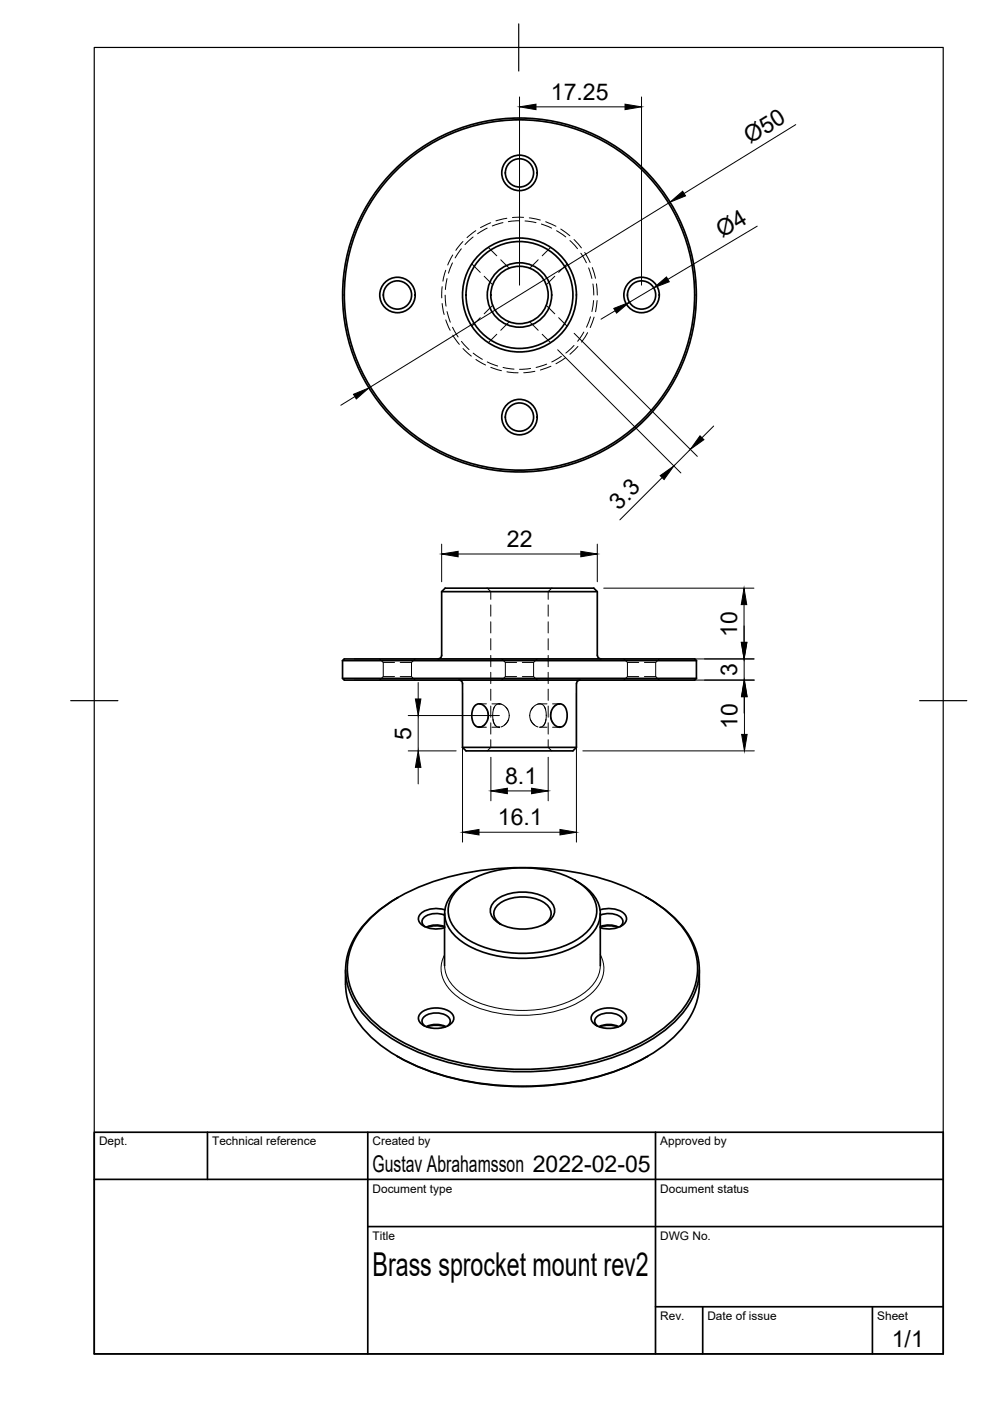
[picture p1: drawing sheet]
<svg xmlns="http://www.w3.org/2000/svg" width="210mm" height="297mm" viewBox="0 0 210 297" stroke-linecap="round" stroke-linejoin="round" font-family="sans-serif">
<!-- layer: Visible -->
<g fill="none" stroke="#000" stroke-width=".36">
<path d="M93.6 125.4h33M93.6 125.4l.8-.7h31.5l.7 .7v13.5M93.6 125.4v13.5a.75 .75 0 0 1-.7 .8M126.7 138.9a.75 .75 0 0 0 .7 .8M72.6 140.1l.4-.4h74.3l.4 .4M72.6 140.1h75.1M72.6 143.8h75.1M72.6 140.1v3.7l.4 .4h74.3l.4-.4M97.3 144.2a.75 .75 0 0 1 .8 .7v13.6M98.1 158.5h24.1M100.6 149.7l.7-.4h.7l.8 .5 .5 .8 .2 .9-.1 1.1-.6 1-.7 .5-.5 .1-.7-.2-.7-1-.1-1.8 .1-.8zM117.5 149.8l.8-.5h.7l.6 .4 .5 .7 .1 .9-.1 1.5-.4 .9-.6 .4-.6 .1-.7-.3-.6-.7-.3-.6-.1-1.5z"/>
<path d="M123 144.2a.79 .79 0 0 0-.8 .8v13.5l-.7 .7h-22.7l-.7-.7M147.7 140.1v3.7M79.2 194.1a41.4 41.4 0 0 1 20.6-9.2 60.4 60.4 0 0 1 33.3 3.3 27.1 27.1 0 0 1 12.8 10.2 13.2 13.2 0 0 1-1 15.3 30.7 30.7 0 0 1-14 9.6 60.6 60.6 0 0 1-42.4-.9 27.1 27.1 0 0 1-12.9-10.1 13.2 13.2 0 0 1 1-15.4zM84.4 190.3l-.3 .1M94.3 193.7v11M94.3 196.5l-1.1-.3-1.2-.1-1.6 .5M94.3 194a4.1 4.1 0 0 0-4.7 .9 1.19 1.19 0 0 0 .5 1.6M94.3 196.6l-1.9-.3-1.9 .3M94.3 192.9a5.4 5.4 0 0 0-5.2 .9 1.65 1.65 0 0 0 1 2.7 6.1 6.1 0 0 0 4.2 .2M97.4 188.3a20.8 20.8 0 0 1 14.2-4.3 20.3 20.3 0 0 1 12.6 4.3 6 6 0 0 1 0 9.5 20.8 20.8 0 0 1-14.2 4.3 20.3 20.3 0 0 1-12.6-4.3 6 6 0 0 1 0-9.5zM99.1 187a8.4 8.4 0 0 0-4.8 6.7 7.5 7.5 0 0 0 3.5 5.9 24.7 24.7 0 0 0 17.7 3.2 17.2 17.2 0 0 0 10.2-5 6.2 6.2 0 0 0-.9-9.1l-2.3-1.7M99.6 186.7l-.5 .3"/>
<path d="M105.2 190.8a10.2 10.2 0 0 1 11.2 0 2.67 2.67 0 0 1 0 4.5 10.2 10.2 0 0 1-11.2 0 2.67 2.67 0 0 1 0-4.5zM106.2 196a2.47 2.47 0 0 1-.3-4.4 9.1 9.1 0 0 1 9.8 0 2.47 2.47 0 0 1-.4 4.4M121.9 186.7l.6 .3M127.2 192.9a5.4 5.4 0 0 1 5.2 .9 1.65 1.65 0 0 1-.9 2.7 6.1 6.1 0 0 1-4.2 .2M127.3 193.7v11M127.3 196.6l1.9-.3 1.9 .3M127.3 194a4.1 4.1 0 0 1 4.7 .9 1.19 1.19 0 0 1-.6 1.6M127.3 196.5l1.1-.3 1.1-.1 1.6 .5M137.1 190.3a23 23 0 0 1 10 9.9 13.7 13.7 0 0 1-3.1 15.4 35.9 35.9 0 0 1-17.4 9.6 61.4 61.4 0 0 1-38.3-2.3 27.5 27.5 0 0 1-13-10.2 13.4 13.4 0 0 1 .9-15.5 25.1 25.1 0 0 1 8-6.8M73.3 205.6v3.1M73.3 208.7a15.9 15.9 0 0 0 6 11.8 42.3 42.3 0 0 0 20.6 8.9 59.5 59.5 0 0 0 35.5-4.4 25 25 0 0 0 11.3-10.1 13.4 13.4 0 0 0 1.6-6.2M89.3 214.7a5.5 5.5 0 0 1 6.4 0 1.56 1.56 0 0 1-.6 2.7 5.6 5.6 0 0 1-5.8-.4 1.45 1.45 0 0 1 0-2.3z"/>
<path d="M90.1 217.5a1.27 1.27 0 0 1-.6-1.2 1.27 1.27 0 0 1 .9-1.1 4.2 4.2 0 0 1 4.9 .7 1.18 1.18 0 0 1-.5 1.6M90.4 217.7a4.7 4.7 0 0 1 4.1 0M90.5 217.7l1.7-.3h1.1l1.1 .3M125.9 214.7a5.5 5.5 0 0 1 6.4 0 1.56 1.56 0 0 1-.6 2.7 5.6 5.6 0 0 1-5.8-.4 1.45 1.45 0 0 1 0-2.3zM126.7 217.5a1.27 1.27 0 0 1-.6-1.2 1.27 1.27 0 0 1 1-1.1 4.2 4.2 0 0 1 4.8 .7 1.18 1.18 0 0 1-.5 1.6M127 217.7a4.7 4.7 0 0 1 4.1 0M127.1 217.7l1.7-.3h1.2l1.1 .3M148.3 205.6v3.1M84.1 223.9a56.3 56.3 0 0 0 34 6.1 50 50 0 0 0 19.3-6.1"/>
<circle cx="110.1" cy="36.7" r="3.8"/>
<circle cx="110.1" cy="36.7" r="3"/>
<circle cx="84.3" cy="62.5" r="3.8"/>
<circle cx="84.3" cy="62.5" r="3"/>
<circle cx="110.1" cy="62.5" r="37.5"/>
<circle cx="110.1" cy="62.5" r="12.1"/>
<circle cx="110.1" cy="62.5" r="6.8"/>
<circle cx="110.1" cy="62.5" r="6.1"/>
<circle cx="110.1" cy="62.5" r="11.3"/>
<circle cx="110.1" cy="62.5" r="37.1"/>
<circle cx="136" cy="62.5" r="3.8"/>
<circle cx="136" cy="62.5" r="3"/>
<circle cx="110.1" cy="88.4" r="3.8"/>
<circle cx="110.1" cy="88.4" r="3"/>
</g>
<!-- layer: Hidden -->
<g fill="none" stroke="#000" stroke-width=".21">
<path d="M94.5 57.3l-.6 2.3M94.8 59.1l-.4 2.3M95.9 55.7l-.8 2.2M96 54.1l-1.1 2.1M97.8 52.8l-1.3 1.9M98.1 51.2l-1.5 1.9M100 56l1.8 1.7M100.3 50.3l-1.7 1.5M100.9 48.9l-1.9 1.5M102.7 58.6l1.8 1.8M103.3 48.4l-2 1.2M103.5 52.4l1.8 1.8"/>
<path d="M104 47.2l-2.1 1.1M106.2 55.1l1.8 1.8M106.6 47.2l-2.2 .7M107.5 46.3l-2.3 .5M110.1 46.8l-2.3 .2M111 46.1h-2.4M111.3 46.8l2.3 .4M112.2 46.2l2.4 .5M114.1 55.1l-1.8 1.8M114.8 47.5l2.2 .9M115.7 47l2.2 1M116.8 52.4l-1.8 1.8"/>
<path d="M117.6 58.6l-1.8 1.8M118 48.9l2 1.3M118.9 48.6l1.9 1.4M120.2 56l-1.8 1.7M120.8 51l1.6 1.7M121.7 50.8l1.6 1.8M123.1 53.7l1.2 2M124 53.5l1.1 2.1M124.8 56.8l.7 2.2M125.6 56.7l.7 2.3M93.7 60.8v2.4M93.7 64.4l.5 2.3"/>
<path d="M94.4 62.6l.2 2.3M94.5 67.8l.9 2.2M94.8 66.1l.7 2.2M95.9 69.4l1.2 2M96 71.1l1.4 1.9M97.8 72.4l1.6 1.7M98.2 73.9l1.7 1.6M100.3 74.9l2 1.3M100.9 76.2l2.1 1.2M101.8 67.4l-1.8 1.8M103.3 76.7l2.2 .9M104.1 77.9l2.2 .7"/>
<path d="M104.5 64.7l-1.8 1.8M105.3 70.9l-1.8 1.8M106.7 77.9l2.3 .4M107.5 78.8l2.4 .2M108 68.2l-1.8 1.8M112.3 68.2l1.8 1.8M112.5 78.1l-2.3 .2M113.4 78.7l-2.4 .3M115 70.9l1.8 1.8M115.8 64.7l1.8 1.8M115.9 77.2l-2.2 .7M116.8 77.6l-2.2 .9"/>
<path d="M118.4 67.4l1.8 1.8M119 75.6l-2 1.1M119.9 75.8l-2 1.3M121.7 73.2l-1.7 1.7M122.5 73.5l-1.7 1.6M123.8 70.4l-1.3 2M124.6 70.5l-1.3 2M125.2 67.2l-.9 2.2M125.7 60.2l.2 2.4M125.9 63.7l-.4 2.3M126 67.2l-.9 2.3M126.5 60.2l.1 2.4"/>
<path d="M126.6 63.7l-.3 2.4M80.5 139.7l.8 .7M88 139.7l-.8 .7v3.1M103.3 124.7l.8 .7v1.7M104.1 128.3v2.3M104.1 131.8v2.4M104.1 135.4v2.4M104.1 139v2.4M106.4 139.7l.7 .7M113.9 139.7l-.8 .7v3.1M116.2 128.3v2.3M116.2 131.8v2.4"/>
<path d="M116.2 135.4v2.4M116.2 139v2.4M117 124.7l-.8 .7v1.7M132.3 139.7l.7 .7M139.8 139.7l-.8 .7v3.1M81.3 140.4h2.4M81.3 143.5h2.4M81.3 140.4v3.1M81.3 143.5l-.8 .7M84.9 140.4h2.3M84.9 143.5h2.3M87.2 143.5l.8 .7"/>
<path d="M102.9 153.5l-.6 .5-.7 .2h1.5M103.1 150.1l.4 1.2-.1 1.1M103.1 149.2h-1.5l.6 .2M104.1 142.5v2.4M104.1 146.1v2.4M104.1 149.7v2.4M104.1 153.3v2.3M104.1 156.8v1.7l-.8 .7M104.3 149.2h1.5M104.5 151.6l.1 1.4 .5 .9M104.5 152.5l.2 .7 .3 .6 .9 .4h-1.6M104.8 149.8l-.2 .6-.1 1.3"/>
<path d="M105.8 149.2l1 .3 .9 1M106.3 149.3l-.6-.1-.5 .3-.6 1M107.1 140.4h2.4M107.1 143.5h2.4M107.1 140.4v3.1M107.1 143.5l-.7 .7M107.3 150l.5 .7 .2 1M107.8 152.5l-.7 1.1-.9 .5M108 151.6l-.2 1.1-.8 1M110.7 140.4h2.4M110.7 143.5h2.4M112.3 151.6l.2 1.1 .8 1"/>
<path d="M112.4 152.5l.6 .9 1.1 .7M113 150l-.5 .7-.2 1M113.1 143.5l.8 .7M114 149.3l.6-.1 .5 .3 .6 1M114.4 154.2h1.6M114.4 149.2h1.6M114.5 149.2l-1 .3-.9 1M115.4 149.8l.3 .6 .1 1.3M115.8 152.5l-.2 .7-.3 .6-.9 .4M115.8 151.6l-.1 1.4-.5 .9M116.2 142.5v2.4M116.2 146.1v2.4"/>
<path d="M116.2 149.7v2.4M116.2 153.3v2.3M116.2 156.8v1.7l.8 .7M116.8 151v1.1l.4 1.2M117.2 149.2h1.5l-.8 .3-.5 .4M118.1 154l.6 .2h-1.5M133 140.4h2.4M133 143.5h2.4M133 140.4v3.1M133 143.5l-.7 .7M136.6 140.4h2.4M136.6 143.5h2.4"/>
<path d="M139 143.5l.8 .7"/>
</g>
<g fill="#000" stroke="#000" stroke-width=".21">
<circle cx="105.8" cy="149.2" r=".08"/>
<circle cx="105.8" cy="154.2" r=".08"/>
<circle cx="118.7" cy="154.2" r=".08"/>
<circle cx="118.7" cy="149.2" r=".08"/>
</g>
<!-- layer: Visible Narrow -->
<path d="M94.3 202.4a6.5 6.5 0 0 0 1.9 8.2 22.1 22.1 0 0 0 14.6 4.7 23.6 23.6 0 0 0 13.6-3.9 7.2 7.2 0 0 0 3.3-8l-.4-1M94.3 204.7a7.7 7.7 0 0 0 4.2 6.4 25.5 25.5 0 0 0 24.5 0 8.1 8.1 0 0 0 4.3-6.4" fill="none" stroke="#000" stroke-width=".21"/>
<!-- layer: Border -->
<path d="M20 10.1h180v276.9h-180zM110 5.1v10M15 148.6h10M195 148.6h10" fill="none" stroke="#000" stroke-width=".25"/>
<!-- layer: TitleBlock -->
<path d="M20 240.1h180v46.9h-180zM20 250h180M44 240.1v9.9M78 240.1v46.9M139 240.1v46.9M78 260.1h122M139 277.1h61M149 277.1v9.9M185 277.1v9.9" fill="none" stroke="#000" stroke-width=".36"/>
<!-- layer: Dimensions -->
<g fill="none" stroke="#000" stroke-width=".21">
<path d="M110.2 20.6v39.9M113.6 22.7h18.9M136 20.6v39.9M168.7 26.4l-23.7 14.6M142 42.9l-63.8 39.3M160.5 47.9l-18.9 11.3M118.2 74.2l26.2 26.1M121.7 70.7l26.1 26.1M130.4 65.9l-3 1.8M138.6 61l-5.2 3.1M75.2 84.1l-2.9 1.8M146.4 95.3l-3.5 3.5"/>
<path d="M151.3 90.3l-2.5 2.5M93.6 115.4v7.9M97.1 117.5h26M126.6 115.4v7.9M140.4 101.2l-9 9M75.1 139.7h84.8M128 124.7h31.9M157.8 128.2v8M157.8 132.7v3.5M157.8 139.7v4.5M75.1 144.2h84.8M86.6 159.2h10.1"/>
<path d="M86.6 151.7h19.3M88.7 144.7v3.5M88.7 151.7v7.5M98.1 147.1v31.4M122.2 147.1v31.4M123.6 159.2h36.3M157.8 147.7v3.5M157.8 147.7v8M88.7 162.7v3.5M101.6 176.5h17.1M104.1 160.6v9.2M107.6 167.7h5.1"/>
<path d="M116.2 160.6v9.2"/>
</g>
<g fill="#000" stroke="#000" stroke-width=".21">
<path d="M110.2 22.7l3.4-.6v1.1zM132.5 22.1l3.5 .6-3.5 .5zM138.6 61l2.7-2.3 .6 1zM142 42.9l2.7-2.4 .7 1zM130.1 65.4l3.3-1.3-2.7 2.3zM75 83.6l3.2-1.4-2.7 2.4zM148.4 92.4l.8 .8-2.8 2.1zM93.6 117.5l3.5-.6v1.2zM123.1 116.9l3.5 .6-3.5 .6zM140 100.8l2.9-2-2.1 2.9zM157.8 124.7l.5 3.5h-1.1zM157.2 136.2h1.1l-.5 3.5z"/>
<path d="M157.2 136.2h1.2l-.6 3.5zM88.1 148.2h1.1l-.5 3.5zM157.8 144.2l.6 3.5h-1.2zM157.2 155.7h1.2l-.6 3.5zM88.7 159.2l.5 3.5h-1.1zM98.1 176.5l3.5-.6v1.1zM104.1 167.7l3.5-.6v1.2zM112.7 167.1l3.5 .6-3.5 .6zM118.7 175.9l3.5 .6-3.5 .5z"/>
</g>
<text font-size="7" x="79" y="270.6">Brass sprocket mount rev2</text>
<g font-size="4.9">
<text x="116.8" y="21.2">17.25</text>
<text x="159" y="30.6" transform="rotate(-32 159 30.6)">Ø50</text>
<text x="153.1" y="50.6" transform="rotate(-31 153.1 50.6)">Ø4</text>
<text x="131.2" y="108.3" transform="rotate(-45 131.2 108.3)">3.3</text>
<text x="107.5" y="116.1">22</text>
<text x="156.3" y="135.1" transform="rotate(-90 156.3 135.1)">10</text>
<text x="156.3" y="143.3" transform="rotate(-90 156.3 143.3)">3</text>
<text x="156.4" y="154.6" transform="rotate(-90 156.4 154.6)">10</text>
<text x="87.2" y="156.8" transform="rotate(-90 87.2 156.8)">5</text>
<text x="107.1" y="166.2">8.1</text>
<text x="105.6" y="175">16.1</text>
<text x="79" y="248.5">Gustav Abrahamsson 2022-02-05</text>
<text x="189.1" y="285.7">1/1</text>
</g>
<g font-size="2.5">
<text x="21" y="242.9">Dept.</text>
<text x="45" y="242.9">Technical reference</text>
<text x="79" y="242.9">Created by</text>
<text x="140" y="242.9">Approved by</text>
<text x="79" y="252.8">Document type</text>
<text x="140" y="252.8">Document status</text>
<text x="79" y="262.9">Title</text>
<text x="140" y="262.9">DWG No.</text>
<text x="140" y="279.9">Rev.</text>
<text x="150" y="279.9">Date of issue</text>
<text x="186" y="279.9">Sheet</text>
</g>
</svg>
